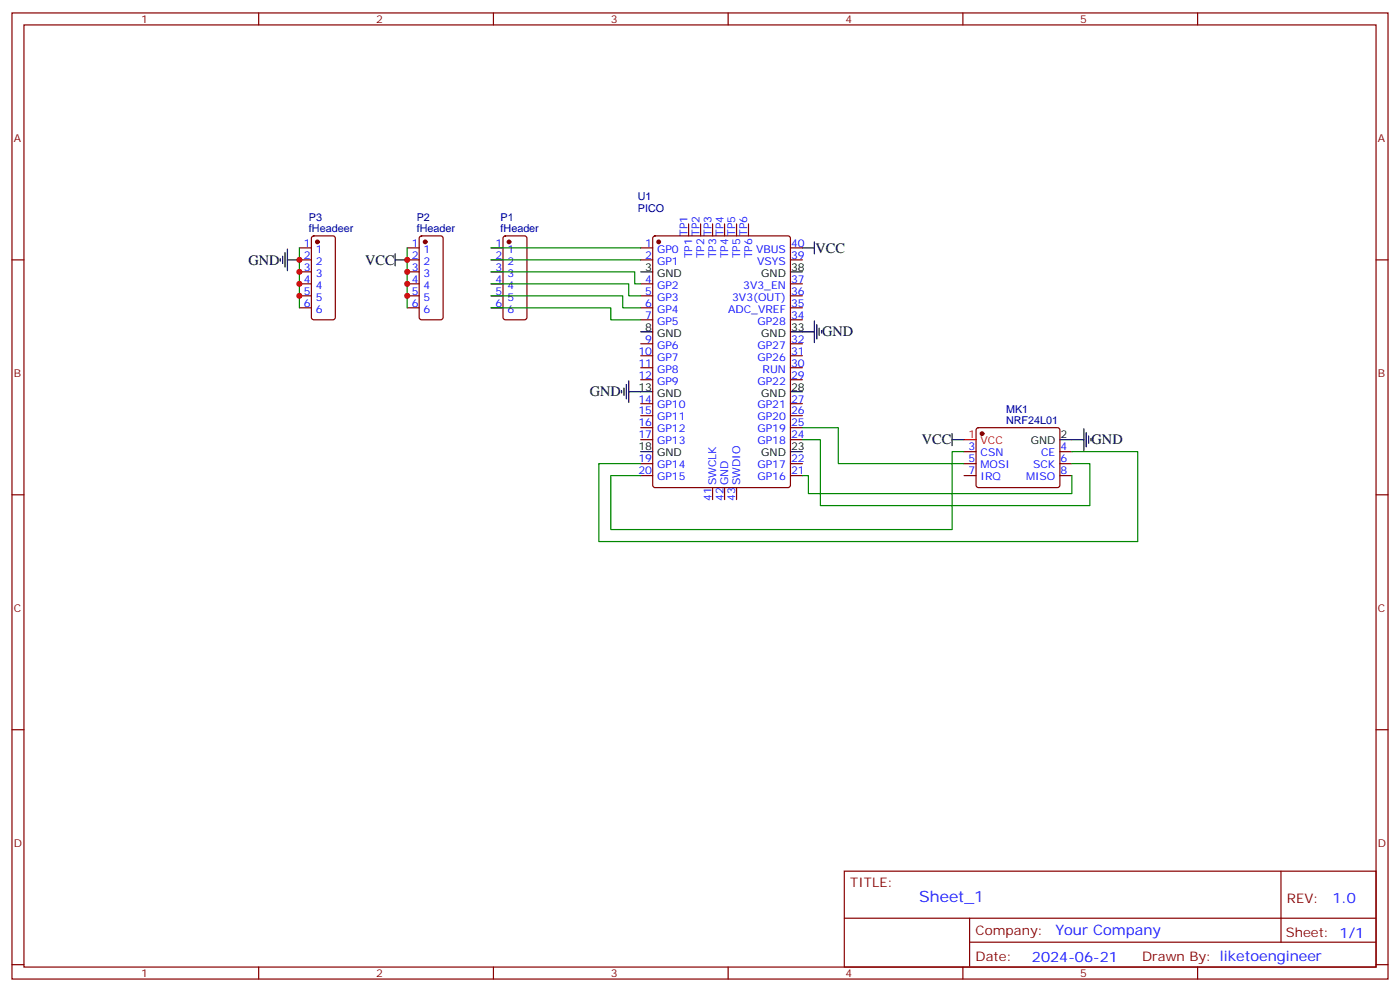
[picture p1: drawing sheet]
<svg xmlns="http://www.w3.org/2000/svg" width="412mm" height="292mm" viewBox="0 0 412 292" stroke-linecap="round" stroke-linejoin="round" font-family="sans-serif">
<g fill="none" stroke="#870000" stroke-width=".35">
<path d="M3.5 3.8h405.4v284.3h-405.4zM7.1 7.3h398.2v277.3h-398.2zM76.2 3.8v3.5M145.3 3.8v3.5M214.5 3.8v3.5M283.6 3.8v3.5M352.8 3.8v3.5M3.5 76.5h3.6M88.2 76.5h3.5M88.2 73h3.5M92 69.6l.4-.2h5.7l.6 .5 .1 23.5-.5 .7h-5.9l-.6-.4-.1-23.6zM119.9 76.5h3.6"/>
<path d="M119.9 73h3.6M123.7 69.6l.5-.2h5.6l.7 .5v23.5l-.4 .7h-5.9l-.7-.4v-23.6zM144.6 76.5h3.6M144.6 73h3.6M148.4 69.6l.5-.2h5.6l.7 .5v23.5l-.4 .7h-5.9l-.7-.4v-23.6zM188.7 76.5h3.6M188.7 73h3.6M192.5 69.6l.5-.2h39.1l.7 .5v72.9l-.4 .7h-39.4l-.7-.5v-72.9zM202.8 65.9v3.5M206.4 65.9v3.5M209.9 65.9v3.5M213.4 65.9v3.5"/>
<path d="M217 65.9v3.5M220.5 65.9v3.5M232.8 76.5h3.6M232.8 73h3.6M405.3 76.5h3.6M88.2 83.5h3.5M88.2 87.1h3.5M88.2 90.6h3.5M88.2 80h3.5M119.9 83.5h3.6M119.9 87.1h3.6M119.9 90.6h3.6"/>
<path d="M119.9 80h3.6M144.6 83.5h3.6M144.6 87.1h3.6M144.6 90.6h3.6M144.6 80h3.6M188.7 83.5h3.6M188.7 87.1h3.6M188.7 90.6h3.6M188.7 94.1h3.6M232.8 83.5h3.6M232.8 87.1h3.6M232.8 90.6h3.6"/>
<path d="M232.8 94.1h3.6M188.7 101.2h3.6M188.7 104.7h3.6M188.7 108.2h3.6M188.7 111.8h3.6M188.7 118.8h3.6M232.8 101.2h3.6M232.8 104.7h3.6M232.8 108.2h3.6M232.8 111.8h3.6M232.8 118.8h3.6M188.7 122.3h3.6"/>
<path d="M188.7 125.9h3.6M188.7 129.4h3.6M188.7 136.5h3.6M188.7 140h3.6M232.8 122.3h3.6M232.8 125.9h3.6M232.8 129.4h3.6M232.8 136.5h3.6M232.8 140h3.6M284 136.5h3.5M284 140h3.5M284 132.9h3.5"/>
<path d="M287.7 126.1l.5-.2h23.3l.5 .2 .2 .5-.1 16.5-.6 .4-23.6-.1-.4-.6v-16.2zM312.2 136.5h3.5M312.2 140h3.5M312.2 132.9h3.5M3.5 145.6h3.6M209.9 143.5v3.5M213.4 143.5v3.5M217 143.5v3.5M405.3 145.6h3.6M3.5 214.8h3.6M405.3 214.8h3.6M248.7 256.4h156.6v28.2h-156.6z"/>
<path d="M377.3 256.4v20.9M248.7 270.2h156.5M285.6 277.3h119.6M285.6 270.2v14.2M3.5 283.9h3.6M76.2 284.6v3.5M145.3 284.6v3.5M214.5 284.6v3.5M283.6 284.6v3.5M352.8 284.6v3.5M405.3 283.9h3.6"/>
</g>
<g fill="#870000" stroke="#870000" stroke-width=".35">
<circle cx="194" cy="71.2" r=".53"/>
<circle cx="289.3" cy="127.6" r=".53"/>
<circle cx="149.9" cy="71.2" r=".53"/>
<circle cx="125.2" cy="71.2" r=".53"/>
<circle cx="93.5" cy="71.2" r=".53"/>
</g>
<g fill="none" stroke="#000" stroke-width=".35">
<path d="M82.5 76.1v.7M83.3 75.4v2.1M84 74.4v4.2M84.7 76.5h3.5M84.7 73.3v6.4M116.4 76.5h3.5M116.4 74.7v3.5M236.4 73h3.5M239.9 71.2v3.5M188.7 80h3.6M188.7 97.6h3.6M232.8 80h3.6"/>
<path d="M232.8 97.6h7.1M239.9 94.5v6.3M240.6 95.5v4.3M241.3 96.6v2.1M242 97.3v.7M183.1 114.9v.7M183.8 114.2v2.1M184.5 113.2v4.2M185.2 115.3h7.1M185.2 112.1v6.4M232.8 115.3h3.6M188.7 132.9h3.6"/>
<path d="M232.8 132.9h3.6M280.5 129.4h3.5M280.5 127.6v3.6M312.2 129.4h7.1M319.3 126.2v6.4M320 127.3v4.2M320.7 128.3v2.2M321.4 129v.8"/>
</g>
<path d="M284 129.4h3.5" fill="none" stroke="#f00" stroke-width=".35"/>
<g fill="none" stroke="#008700" stroke-width=".35">
<path d="M88.2 73v17.6M119.9 73v17.6M144.6 73h44.1M144.6 76.5h44.1M144.6 80h42.4v3.5h1.7M144.6 83.5h40.6v3.6h3.5M144.6 87.1h38.8v3.5h5.3M144.6 90.6h35.3v3.5h8.8M236.4 125.9h10.5v10.6h37.1M236.4 140h1.7v5.3h77.6v-5.3M236.4 129.4h5.3v19.4h79.3v-12.3h-5.3M284 132.9h-3.5v23h-100.6v-15.9h8.8"/>
<path d="M315.7 132.9h19.4v26.5h-158.7v-22.9h12.3"/>
</g>
<g fill="#c00">
<circle cx="119.9" cy="76.5" r=".88"/>
<circle cx="119.9" cy="80" r=".88"/>
<circle cx="119.9" cy="83.5" r=".88"/>
<circle cx="119.9" cy="87.1" r=".88"/>
<circle cx="88.2" cy="87.1" r=".88"/>
<circle cx="88.2" cy="83.5" r=".88"/>
<circle cx="88.2" cy="80" r=".88"/>
<circle cx="88.2" cy="76.5" r=".88"/>
</g>
<text font-size="4.6" fill="#00f" x="270.8" y="265.4">Sheet_1</text>
<g font-size="4.2">
<text x="73.2" y="77.9">GND</text>
<text x="107.5" y="77.9">VCC</text>
<text x="240.2" y="74.3">VCC</text>
<text x="242.2" y="99">GND</text>
<text x="173.7" y="116.7">GND</text>
<text x="271.6" y="130.8">VCC</text>
<text x="321.6" y="130.8">GND</text>
</g>
<g font-size="4.2" fill="#00f">
<text x="392.5" y="265.7">1.0</text>
<text x="310.9" y="275.2">Your Company</text>
<text x="304" y="283">2024-06-21</text>
</g>
<g font-size="3.9" fill="#800">
<text x="250.5" y="261">TITLE:</text>
<text x="379.1" y="265.7">REV:</text>
<text x="287.4" y="275.2">Company:</text>
<text x="378.7" y="275.8">Sheet: 1/1</text>
<text x="287.4" y="282.9">Date:</text>
<text x="336.4" y="282.9">Drawn By: liketoengineer</text>
</g>
<g font-size="3.2" fill="#800">
<text x="41.6" y="6.8">1</text>
<text x="110.8" y="6.8">2</text>
<text x="179.9" y="6.8">3</text>
<text x="249.1" y="6.8">4</text>
<text x="318.2" y="6.8">5</text>
<text x="4.1" y="41.9">A</text>
<text x="405.9" y="41.9">A</text>
<text x="4.1" y="111.1">B</text>
<text x="405.9" y="111.1">B</text>
<text x="4.1" y="180.2">C</text>
<text x="405.9" y="180.2">C</text>
<text x="4.1" y="249.3">D</text>
<text x="405.9" y="249.3">D</text>
<text x="41.6" y="287.6">1</text>
<text x="110.8" y="287.6">2</text>
<text x="179.9" y="287.6">3</text>
<text x="249.1" y="287.6">4</text>
<text x="318.2" y="287.6">5</text>
</g>
<g font-size="3.2" fill="#000080">
<text x="187.9" y="59">U1</text>
<text x="91" y="65">P3</text>
<text x="122.8" y="65">P2</text>
<text x="147.5" y="65">P1</text>
<text x="187.9" y="62.3">PICO</text>
<text x="91" y="68.3">fHeadeer</text>
<text x="122.8" y="68.3">fHeader</text>
<text x="147.5" y="68.3">fHeader</text>
<text x="296.4" y="124.7">NRF24L01</text>
<text x="296.4" y="121.4">MK1</text>
</g>
<g font-size="3.2" fill="#00f">
<text x="202.5" y="69.4" transform="rotate(-90 202.5 69.4)">TP1</text>
<text x="206" y="69.4" transform="rotate(-90 206 69.4)">TP2</text>
<text x="209.5" y="69.4" transform="rotate(-90 209.5 69.4)">TP3</text>
<text x="213.1" y="69.4" transform="rotate(-90 213.1 69.4)">TP4</text>
<text x="216.6" y="69.4" transform="rotate(-90 216.6 69.4)">TP5</text>
<text x="220.1" y="69.4" transform="rotate(-90 220.1 69.4)">TP6</text>
<text x="89.5" y="72.6">1</text>
<text x="89.5" y="76.1">2</text>
<text x="93" y="74.4">1</text>
<text x="93" y="77.9">2</text>
<text x="121.3" y="72.6">1</text>
<text x="121.3" y="76.1">2</text>
<text x="124.8" y="74.4">1</text>
<text x="124.8" y="77.9">2</text>
<text x="146" y="72.6">1</text>
<text x="146" y="76.1">2</text>
<text x="149.5" y="74.4">1</text>
<text x="149.5" y="77.9">2</text>
<text x="190.1" y="72.6">1</text>
<text x="190.1" y="76.1">2</text>
<text x="193.6" y="74.4">GP0</text>
<text x="193.6" y="77.9">GP1</text>
<text x="203.9" y="76" transform="rotate(-90 203.9 76)">TP1</text>
<text x="207.4" y="76" transform="rotate(-90 207.4 76)">TP2</text>
<text x="211" y="76" transform="rotate(-90 211 76)">TP3</text>
<text x="214.5" y="76" transform="rotate(-90 214.5 76)">TP4</text>
<text x="218" y="76" transform="rotate(-90 218 76)">TP5</text>
<text x="221.5" y="76" transform="rotate(-90 221.5 76)">TP6</text>
<text x="222.7" y="74.4">VBUS</text>
<text x="223.1" y="77.9">VSYS</text>
<text x="233" y="76.1">39</text>
<text x="233" y="72.6">40</text>
<text x="89.5" y="79.7">3</text>
<text x="89.5" y="83.2">4</text>
<text x="93" y="81.4">3</text>
<text x="121.3" y="79.7">3</text>
<text x="121.3" y="83.2">4</text>
<text x="124.8" y="81.4">3</text>
<text x="146" y="79.7">3</text>
<text x="146" y="83.2">4</text>
<text x="149.5" y="81.4">3</text>
<text x="190.1" y="83.2">4</text>
<text x="233" y="83.2">37</text>
<text x="89.5" y="86.7">5</text>
<text x="93" y="84.9">4</text>
<text x="93" y="88.5">5</text>
<text x="121.3" y="86.7">5</text>
<text x="124.8" y="84.9">4</text>
<text x="124.8" y="88.5">5</text>
<text x="146" y="86.7">5</text>
<text x="149.5" y="84.9">4</text>
<text x="149.5" y="88.5">5</text>
<text x="190.1" y="86.7">5</text>
<text x="193.6" y="84.9">GP2</text>
<text x="193.6" y="88.5">GP3</text>
<text x="215.7" y="88.5">3V3(OUT)</text>
<text x="218.9" y="84.9">3V3_EN</text>
<text x="233" y="86.7">36</text>
<text x="89.5" y="90.2">6</text>
<text x="93" y="92">6</text>
<text x="121.3" y="90.2">6</text>
<text x="124.8" y="92">6</text>
<text x="146" y="90.2">6</text>
<text x="149.5" y="92">6</text>
<text x="190.1" y="90.2">6</text>
<text x="190.1" y="93.8">7</text>
<text x="193.6" y="92">GP4</text>
<text x="193.6" y="95.5">GP5</text>
<text x="214.5" y="92">ADC_VREF</text>
<text x="223.1" y="95.5">GP28</text>
<text x="233" y="93.8">34</text>
<text x="233" y="90.2">35</text>
<text x="190.1" y="100.8">9</text>
<text x="233" y="100.8">32</text>
<text x="188.1" y="104.4">10</text>
<text x="188.1" y="107.9">11</text>
<text x="193.6" y="102.6">GP6</text>
<text x="193.6" y="106.1">GP7</text>
<text x="223.1" y="106.1">GP26</text>
<text x="223.1" y="102.6">GP27</text>
<text x="233" y="107.9">30</text>
<text x="233" y="104.4">31</text>
<text x="188.1" y="111.4">12</text>
<text x="193.6" y="109.6">GP8</text>
<text x="193.6" y="113.2">GP9</text>
<text x="223.1" y="113.2">GP22</text>
<text x="224.6" y="109.6">RUN</text>
<text x="233" y="111.4">29</text>
<text x="188.1" y="118.5">14</text>
<text x="233" y="118.5">27</text>
<text x="188.1" y="122">15</text>
<text x="188.1" y="125.5">16</text>
<text x="193.6" y="120.2">GP10</text>
<text x="193.6" y="123.8">GP11</text>
<text x="223.1" y="123.8">GP20</text>
<text x="223.1" y="120.2">GP21</text>
<text x="233" y="125.5">25</text>
<text x="233" y="122">26</text>
<text x="188.1" y="129">17</text>
<text x="193.6" y="127.3">GP12</text>
<text x="193.6" y="130.8">GP13</text>
<text x="223.1" y="130.8">GP18</text>
<text x="223.1" y="127.3">GP19</text>
<text x="233" y="129">24</text>
<text x="188.1" y="136.1">19</text>
<text x="193.6" y="137.9">GP14</text>
<text x="223.1" y="137.9">GP17</text>
<text x="233" y="136.1">22</text>
<text x="285.3" y="132.6">3</text>
<text x="285.3" y="136.1">5</text>
<text x="288.8" y="134.3">CSN</text>
<text x="288.8" y="137.9">MOSI</text>
<text x="304.3" y="137.9">SCK</text>
<text x="306.7" y="134.3">CE</text>
<text x="312.4" y="136.1">6</text>
<text x="312.4" y="132.6">4</text>
<text x="188.1" y="139.6">20</text>
<text x="193.6" y="141.4">GP15</text>
<text x="211" y="142.8" transform="rotate(-90 211 142.8)">SWCLK</text>
<text x="214.5" y="142.8" transform="rotate(-90 214.5 142.8)">GND</text>
<text x="218" y="142.8" transform="rotate(-90 218 142.8)">SWDIO</text>
<text x="223.1" y="141.4">GP16</text>
<text x="233" y="139.6">21</text>
<text x="285.3" y="139.6">7</text>
<text x="288.8" y="141.4">IRQ</text>
<text x="302.2" y="141.4">MISO</text>
<text x="312.4" y="139.6">8</text>
<text x="209.5" y="147.5" transform="rotate(-90 209.5 147.5)">41</text>
<text x="213.1" y="147.5" transform="rotate(-90 213.1 147.5)">42</text>
<text x="216.6" y="147.5" transform="rotate(-90 216.6 147.5)">43</text>
</g>
<g font-size="3.2">
<text x="190.1" y="79.7">3</text>
<text x="193.6" y="81.4">GND</text>
<text x="224.2" y="81.4">GND</text>
<text x="233" y="79.7">38</text>
<text x="190.1" y="97.3">8</text>
<text x="193.6" y="99.1">GND</text>
<text x="224.2" y="99.1">GND</text>
<text x="233" y="97.3">33</text>
<text x="188.1" y="114.9">13</text>
<text x="193.6" y="116.7">GND</text>
<text x="224.2" y="116.7">GND</text>
<text x="233" y="114.9">28</text>
<text x="303.6" y="130.8">GND</text>
<text x="312.4" y="129">2</text>
<text x="188.1" y="132.6">18</text>
<text x="193.6" y="134.3">GND</text>
<text x="224.2" y="134.3">GND</text>
<text x="233" y="132.6">23</text>
</g>
<g font-size="3.2" fill="#f00">
<text x="285.3" y="129">1</text>
<text x="288.8" y="130.8">VCC</text>
</g>
</svg>
